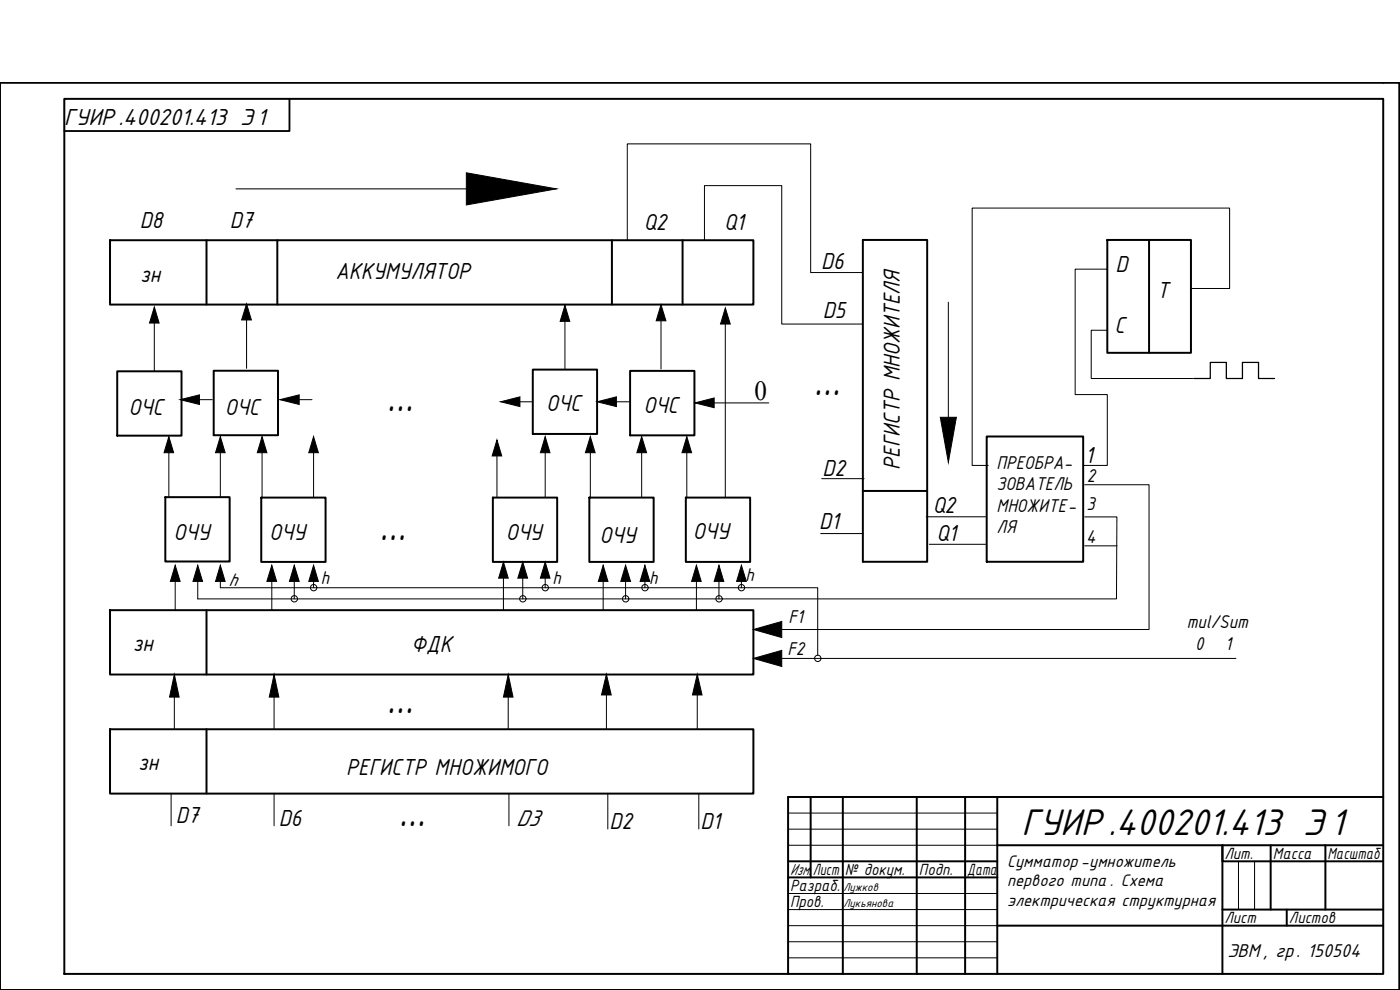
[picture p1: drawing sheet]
<svg xmlns="http://www.w3.org/2000/svg" width="420mm" height="297mm" viewBox="0 0 420 297" stroke-linecap="round" stroke-linejoin="round" font-family="sans-serif">
<!-- layer: 0 -->
<g fill="none" stroke="#000" stroke-width=".59">
<path d="M19.3 29.7h395.8v262.5h-395.8zM33 72.1h193.1v19.3h-193.1zM62 72.1v19.3M83.2 72.1v19.3M183.6 72.1v19.3M204.9 72.1v19.3M259 72h19.3v96.6h-19.3zM332.3 72h25.1v33.9h-25.1zM344.8 72v33.9M35.2 111.4h19.3v19.3h-19.3zM64.1 111.2h19.3v19.4h-19.3zM159.9 110.9h19.3v19.3h-19.3z"/>
<path d="M189.1 111.3h19.3v19.3h-19.3zM296.1 131h29v37.6h-29zM49.6 149.2h19.3v19.3h-19.3zM78.4 149.3h19.3v19.3h-19.3zM147.9 149.3h19.3v19.3h-19.3zM176.9 149.3h19.3v19.3h-19.3zM205.8 149.3h19.3v19.3h-19.3zM259 147.3h19.3M33 183.1h193.1v19.3h-193.1zM62 183.1v19.3M33 218.8h193.1v19.3h-193.1zM62 218.8v19.3"/>
<path d="M243.3 239.1v24.2M252.9 239.1v53.1M275.1 239.1v53.1M289.6 239.1v53.1M299.3 239.1v53.1M415.1 239.1h-178.6v53.1M236.5 258.4h62.8M299.3 253.6h115.8M381.3 253.6v19.3M397.8 253.6v19.3M415.1 258.4h-48.2v-4.8v38.6M236.5 263.3h62.8"/>
<path d="M299.3 277.7h115.8M366.9 272.9h48.2M386.2 272.9v4.8"/>
</g>
<path d="M236.5 244h62.8M236.5 248.8h62.8M236.5 253.6h62.8M371.7 258.4v14.5M376.5 258.4v14.5M236.5 268.1h62.8M236.5 272.9h62.8M236.5 277.7h62.8M236.5 282.6h62.8M236.5 287.4h62.8" fill="none" stroke="#000" stroke-width=".3"/>
<g fill="none" stroke="#000" stroke-width=".3">
<path d="M19.3 29.7v9.6M70.8 56.7h69.2M188.3 72.1v-28.9h55v38.6h15.4M211.4 72.1v-16.4h23.2v41.5h24.1M46.3 96.9v14.5M74 96v14.5M169.5 96.4v14.5M198.4 96.3v14.4M217.7 97.2v52.1M284.6 90.7v34.5M332.3 80.8h-9.6v37.6h9.6v21.2h-7.2M332.3 99.1h-4.8v14.5h30.7"/>
<path d="M357.4 86.6h11.6v-24.2h-77.2v77.2h4.8M59.9 119.9h3.8M89.8 119.9h3.8M50.7 135.8v13.4M66.1 135.8v13.4M78.7 135.8v13.5M94.1 135.8v13.5M149.1 136.8v12.5M156 120.6h3.9M163.6 135.8v13.5M177.2 135.8v13.5M185 120.6h3.8"/>
<path d="M192.6 135.8v13.5M206.1 135.8v13.5M214.3 120.9h16.4M246.6 143.6h12.7M278 155.1h17.8M325.5 145.4h19.3v43.5h-111h.8M325.5 155.1h9.7l-.1 24.6h-275.7v-5.3M52.6 174.4v8.7M66.1 174.4v1.9h179.3v20.3M81.6 174.4v8.8M88.3 174.4v5.3M94.1 174.4v1.9"/>
<path d="M151.1 173.5v9.6M156.9 173.5v6.2M163.6 173.5v2.8M181 174.4v8.7M187.7 174.4v5.3M193.5 174.4v1.9M209 174.4v8.7M215.8 174.4v5.3M222.5 174.4v1.9M246.3 160.1h12.7M278.9 163.3h16.9M325.5 163.8h9.7"/>
<path d="M230.9 197.6h140M52.3 209.2v9.6M82.3 209.2v9.6M152.5 209.2v9.6M182 208.5v10.2M209.3 208.5v10.2M51.4 238.1v9.7M82.3 238.1v9.7M152.7 238.1v9.7M182.4 238.1v10.6M209.7 238.1v10.6"/>
<circle cx="88.3" cy="179.7" r=".95"/>
<circle cx="94.1" cy="176.3" r=".95"/>
<circle cx="156.9" cy="179.7" r=".95"/>
<circle cx="163.6" cy="176.3" r=".95"/>
<circle cx="187.8" cy="179.7" r=".95"/>
<circle cx="193.6" cy="176.3" r=".95"/>
<circle cx="215.8" cy="179.7" r=".95"/>
<circle cx="222.5" cy="176.3" r=".95"/>
<circle cx="245.4" cy="197.5" r=".95"/>
</g>
<g fill="#000" stroke="#000" stroke-width=".3">
<path d="M140 51.8l27 4.9-27 4.8zM46.3 92.1l1.5 4.8h-2.9zM74 91.2l1.4 4.8h-2.9zM169.5 91.6l1.5 4.8h-2.9zM198.4 91.4l1.5 4.9h-3zM217.7 92.4l1.5 4.8h-3zM50.7 131l1.4 4.8h-2.9zM54.1 119.9l5.8-1.4v2.9zM66.1 131l1.5 4.8h-2.9zM78.7 131l1.4 4.8h-2.9zM84 119.9l5.8-1.4v2.9zM94.1 131l1.4 4.8h-2.8z"/>
<path d="M149.1 132l1.5 4.8h-2.9zM150.2 120.6l5.8-1.5v2.9zM163.6 131l1.5 4.8h-2.9zM177.2 131l1.4 4.8h-2.9zM179.2 120.6l5.8-1.5v2.9zM192.6 131l1.5 4.8h-3zM206.1 131l1.5 4.8h-2.9zM208.5 120.9l5.8-1.5v2.9zM282.2 125.2h4.8l-2.4 13.5zM52.6 169.6l1.5 4.8h-3zM59.4 169.6l1.4 4.8h-2.9zM66.1 169.6l1.5 4.8h-2.9z"/>
<path d="M81.6 169.6l1.4 4.8h-2.9zM88.3 169.6l1.5 4.8h-2.9zM94.1 169.6l1.4 4.8h-2.8zM151.1 168.6l1.4 4.9h-2.9zM156.9 168.6l1.4 4.9h-2.9zM163.6 168.6l1.5 4.9h-2.9zM181 169.6l1.5 4.8h-2.9zM187.7 169.6l1.5 4.8h-2.9zM193.5 169.6l1.5 4.8h-2.9zM209 169.6l1.4 4.8h-2.8zM215.8 169.6l1.4 4.8h-2.9zM222.5 169.6l1.5 4.8h-2.9z"/>
<path d="M226.1 188.9l8.5-2.4v4.8zM226.1 197.6l8.5-2.5v4.9zM52.3 202.4l1.5 6.8h-2.9zM82.3 202.4l1.4 6.8h-2.9zM152.5 202.4l1.5 6.8h-2.9zM182 202.3l1.4 6.2h-2.9zM209.3 202.3l1.4 6.2h-2.9z"/>
</g>
<!-- layer: 0 -->
<path d="M358.4 113.6h4.8v-4.9h4.8v4.9h4.9v-4.9h4.8v4.9h4.8" fill="none" stroke="#000" stroke-width=".38"/>
<path d="M86.9 29.7v9.6h-67.6" fill="none" stroke="#000" stroke-width=".55"/>
<path d="M0 24.8h419.9v272.2h-419.9z" fill="none" stroke="#000" stroke-width=".59"/>
<g font-size="15">
<text x="244.2" y="118.5">...</text>
<text x="116" y="123.2">...</text>
<text x="113.8" y="162.2">...</text>
<text x="116" y="214">...</text>
<text x="119.6" y="247.8">...</text>
</g>
<text font-size="12.4" x="306.6" y="250.5">ГУИР.400201.413 Э 1</text>
<text font-size="8.3" x="226.4" y="120">0</text>
<text font-size="7.8" x="19.3" y="37.4">ГУИР .400201.413 Э1</text>
<g font-size="7.5">
<text x="42" y="68.3">D8</text>
<text x="69" y="68.3">D7</text>
<text x="193.2" y="69.2">Q2</text>
<text x="217.3" y="69.2">Q1</text>
<text x="100.7" y="83.7">АККУМУЛЯТОР</text>
<text x="246.4" y="80.6">D6</text>
<text x="334.7" y="81.7">D</text>
<text x="42.1" y="84.6">зн</text>
<text x="347.2" y="89.4">T</text>
<text x="246.9" y="95.5">D5</text>
<text x="334.5" y="100.1">С</text>
<text x="38.6" y="124.6">ОЧС</text>
<text x="67.5" y="124.4">ОЧС</text>
<text x="164" y="123.4">ОЧС</text>
<text x="193.2" y="123.9">ОЧС</text>
<text x="246.8" y="142.7">D2</text>
<text x="270" y="141" transform="rotate(-90 270 141)">РЕГИСТР МНОЖИТЕЛЯ</text>
<text x="325.7" y="138.9">1</text>
<text x="279.9" y="154">Q2</text>
<text x="52.1" y="162">ОЧУ</text>
<text x="151.8" y="161.9">ОЧУ</text>
<text x="207.9" y="161.9">ОЧУ</text>
<text x="245.9" y="158.6">D1</text>
<text x="80.8" y="162.2">ОЧУ</text>
<text x="180" y="162.8">ОЧУ</text>
<text x="281.1" y="162.3">Q1</text>
<text x="39.8" y="195.3">зн</text>
<text x="123.4" y="195.7">ФДК</text>
<text x="41.4" y="231">зн</text>
<text x="103.9" y="232.6">РЕГИСТР МНОЖИМОГО</text>
<text x="52.8" y="246.8">D7</text>
<text x="83.7" y="247.8">D6</text>
<text x="154.9" y="247.8">D3</text>
<text x="182.9" y="248.7">D2</text>
<text x="210.2" y="248.7">D1</text>
</g>
<text font-size="6.2" x="368.3" y="287.1">ЭВМ , гр. 150504</text>
<g font-size="6">
<text x="299.1" y="140.6">ПРЕОБРА-</text>
<text x="299" y="147.1">ЗОВАТЕЛЬ</text>
<text x="326.2" y="144.7">2</text>
<text x="299.1" y="153.5">МНОЖИТЕ-</text>
<text x="326.1" y="153.1">3</text>
<text x="299.1" y="159.9">ЛЯ</text>
<text x="325.9" y="162.8">4</text>
<text x="68.6" y="175.8">h</text>
<text x="96.3" y="175.4">h</text>
<text x="165.9" y="175.4">h</text>
<text x="194.8" y="175.4">h</text>
<text x="223.8" y="174.4">h</text>
<text x="236.6" y="187">F1</text>
<text x="356.2" y="188.5">mul/Sum</text>
<text x="236.3" y="196.6">F2</text>
<text x="358.7" y="195">0</text>
<text x="367.7" y="195">1</text>
</g>
<g font-size="5.6">
<text x="302.2" y="260.1">Сумматор -умножитель</text>
<text x="302.2" y="265.9">первого типа . Схема</text>
<text x="302.2" y="271.7">электрическая структурная</text>
</g>
<g font-size="5.2">
<text x="367.5" y="257.8">Лит.</text>
<text x="382" y="257.8">Масса</text>
<text x="398.4" y="257.8">Масштаб</text>
<text x="237.2" y="262.6">Изм.</text>
<text x="243.9" y="262.6">Лист</text>
<text x="253.6" y="262.6">№ докум.</text>
<text x="275.8" y="262.6">Подп.</text>
<text x="290.3" y="262.6">Дата</text>
<text x="237.2" y="267.4">Разраб.</text>
<text x="237.2" y="272.2">Пров.</text>
<text x="367.5" y="277.1">Лист</text>
<text x="386.8" y="277.1">Листов</text>
</g>
<g font-size="3.7">
<text x="253.1" y="267.2">Лужков</text>
<text x="253.1" y="272.2">Лукьянова</text>
</g>
</svg>
